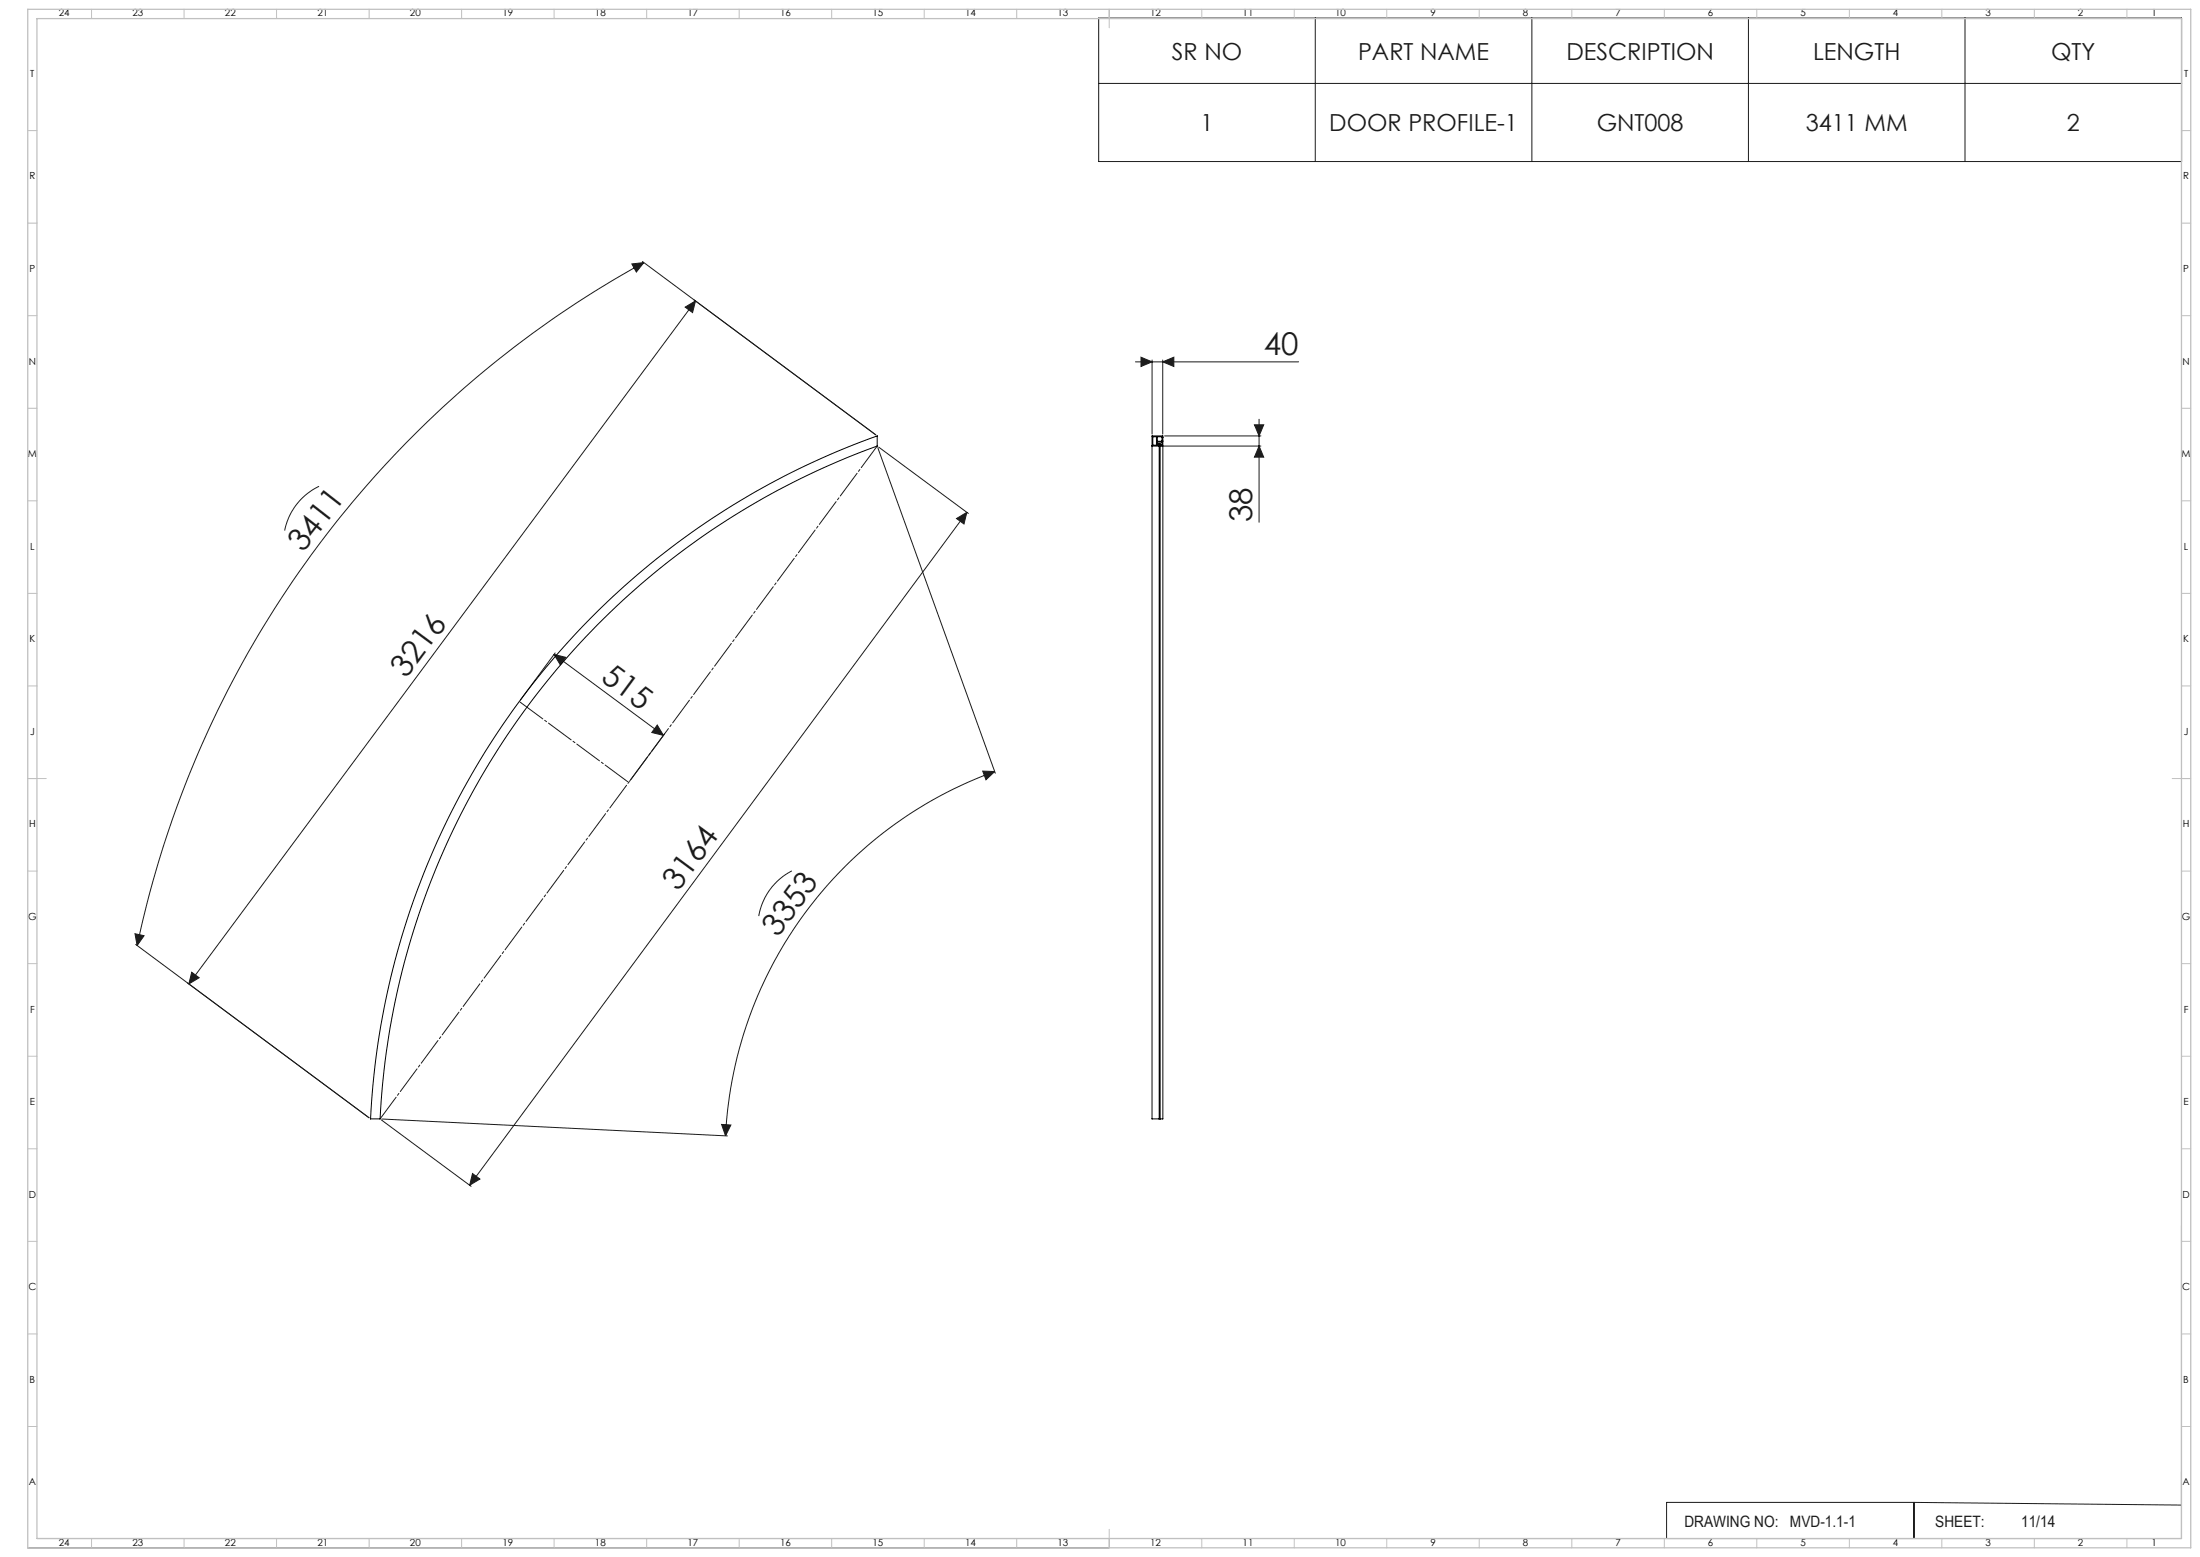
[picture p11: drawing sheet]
<svg xmlns="http://www.w3.org/2000/svg" width="1189mm" height="841mm" viewBox="0 0 1189 841" stroke-linecap="round" stroke-linejoin="round" font-family="sans-serif">
<g fill="none" stroke="#191924" stroke-width=".54">
<path d="M594 10h585v77h-585zM711 10v77M828 10v77M945 10v77M1062 10v77M594 45h585M341 143l7-1-4 5zM347 141l126 94M348 142a550 550 0 0 0-274 369M370 166l6-3-2 6zM376 163l-274 368M614 195h88"/>
<path d="M617 193l6 2-6 3zM623 194v40M628 195l6-2v5zM628 194v40M629 235h52M678 229h5l-3 6zM680 226v56M474 242l64 176M475 242l48 35M627 241h54M680 241l3 6h-5zM172 263a34 34 0 0 0-18 24"/>
<path d="M523 277l-269 363M517 280l6-3-2 6zM299 353l60 44M299 353l7 2-3 4zM300 353l-19 25M355 392l4 5-7-1zM359 396l-19 26M531 417h7l-5 4zM538 417a221 221 0 0 0-146 197M428 470a34 34 0 0 0-18 25M73 504l5 1-4 6zM73 510l126 94"/>
<path d="M104 525l4 3-6 3zM206 605l49 36M206 604l187 10M390 607l5 1-3 6zM255 634l4 3-5 3zM1179 662v169h-430M1034 812h-133v19M1034 812v19M1034 812l145 1M15 836h584M20 831h579M648 831h1"/>
</g>
<path d="M205 604l269-363" fill="none" stroke="#191924" stroke-width=".54" stroke-dasharray="15.2 1.3 1.3 1.3" stroke-dashoffset=".7"/>
<path d="M340 423l-59-44" fill="none" stroke="#191924" stroke-width=".54" stroke-dasharray="15.2 1.3 1.3 1.3" stroke-dashoffset="-.6"/>
<g fill="none" stroke="#c0c0c0" stroke-width=".54">
<path d="M49 5v5M99 5v5M149 5v5M199 5v5M249 5v5M299 5v5M349 5v5M399 5v5M449 5v5M499 5v5M549 5v5M599 5v10"/>
<path d="M649 5v5M699 5v5M749 5v5M799 5v5M849 5v5M899 5v5M949 5v5M999 5v5M1049 5v5M1099 5v5M1149 5v5M15 71h5"/>
<path d="M1179 71h5M15 121h5M1179 121h5M15 171h5M1179 171h5M15 221h5M1179 221h5M15 271h5M1179 271h5M15 321h5M1179 321h5M15 371h5"/>
<path d="M1179 371h5M15 421h10M1174 421h10M15 471h5M1179 471h5M15 521h5M1179 521h5M15 571h5M1179 571h5M15 621h5M1179 621h5M15 671h5"/>
<path d="M1179 671h5M15 721h5M1179 721h5M15 771h5M1179 771h5M49 831v5M99 831v5M149 831v5M199 831v5M249 831v5M299 831v5M349 831v5"/>
<path d="M399 831v5M449 831v5M499 831v5M549 831v5M599 826v10M649 831v5M699 831v5M749 831v5M799 831v5M849 831v5M899 831v5M949 831v5"/>
<path d="M999 831v5M1049 831v5M1099 831v5M1149 831v5"/>
</g>
<path d="M15 5h1169v831h-1169zM20 10h1159v821h-1159z" fill="none" stroke="#c0c0c0" stroke-width=".7"/>
<g fill="#191924">
<path d="M355 392l4 5-7-1zM299 353l7 2-3 4z"/>
<path d="M617 193l6 2-6 3zM628 195l6-2v5z"/>
<path d="M341 143l7-1-4 5zM73 504l5 1-4 6z"/>
<path d="M104 525l4 3-6 3zM370 166l6-3-2 6z"/>
<path d="M255 634l4 3-5 3zM517 280l6-3-2 6z"/>
<path d="M531 417h7l-5 4zM390 607l5 1-3 6z"/>
<path d="M680 241l3 6h-5zM678 229h5l-3 6z"/>
</g>
<g fill="none" stroke="#000" stroke-width=".54">
<path d="M623 236h.1M623 236v4M623 236h2M625 236h.1M625 236v4M626 240h.1M626 240h1M628 236h-3v2h3M628 236h.1M628 239h-2l-1 1h1M628 239h.1M628 236v2"/>
<path d="M628 238h.1M628 239v1M628 236v-1h-5v6M628 238v3M623 241v363M623 240h.1M623 240h2M625 240h.1M626 241l1-1v1M626 241h-3M626 241v363M626 241h.1"/>
<path d="M627 241h1M627 241v363M627 241h.1M627 240h.1M627 240h1M628 240h.1M628 241v363M321 332a413 413 0 0 1 153-97v6a408 408 0 0 0-269 363h-5a413 413 0 0 1 121-272zM205 604h.1M623 604h.1M623 604h3M626 604h1"/>
<path d="M627 604h1M628 604h.1"/>
</g>
<g font-size="16.9" fill="#191924">
<text x="683" y="192">40</text>
<text x="677" y="282" transform="rotate(-90 677 282)">38</text>
<text x="164" y="299" transform="rotate(-52 164 299)">3411</text>
<text x="220" y="367" transform="rotate(-53 220 367)">3216</text>
<text x="324" y="367" transform="rotate(36 324 367)">515</text>
<text x="366" y="482" transform="rotate(-54 366 482)">3164</text>
<text x="420" y="507" transform="rotate(-54 420 507)">3353</text>
</g>
<g font-size="12.7" fill="#191924">
<text x="633" y="32">SR NO</text>
<text x="734" y="32">PART NAME</text>
<text x="847" y="32">DESCRIPTION</text>
<text x="980" y="32">LENGTH</text>
<text x="1109" y="32">QTY</text>
<text x="649" y="71">1</text>
<text x="718" y="71">DOOR PROFILE-1</text>
<text x="863" y="71">GNT008</text>
<text x="976" y="71">3411 MM</text>
<text x="1117" y="71">2</text>
</g>
<g font-size="8.5" fill="#191924">
<text x="910" y="825">DRAWING NO:</text>
<text x="967" y="825">MVD-1.1-1</text>
<text x="1046" y="825">SHEET:</text>
<text x="1092" y="825">11/14</text>
</g>
<g font-size="5.3">
<text x="32" y="9">24</text>
<text x="72" y="9">23</text>
<text x="122" y="9">22</text>
<text x="172" y="9">21</text>
<text x="222" y="9">20</text>
<text x="272" y="9">19</text>
<text x="322" y="9">18</text>
<text x="372" y="9">17</text>
<text x="422" y="9">16</text>
<text x="472" y="9">15</text>
<text x="522" y="9">14</text>
<text x="572" y="9">13</text>
<text x="622" y="9">12</text>
<text x="672" y="9">11</text>
<text x="722" y="9">10</text>
<text x="773" y="9">9</text>
<text x="823" y="9">8</text>
<text x="873" y="9">7</text>
<text x="923" y="9">6</text>
<text x="973" y="9">5</text>
<text x="1023" y="9">4</text>
<text x="1073" y="9">3</text>
<text x="1123" y="9">2</text>
<text x="1163" y="9">1</text>
<text x="16" y="42">T</text>
<text x="1180" y="42">T</text>
<text x="16" y="97">R</text>
<text x="1180" y="97">R</text>
<text x="16" y="147">P</text>
<text x="1180" y="147">P</text>
<text x="16" y="197">N</text>
<text x="1180" y="197">N</text>
<text x="15" y="247">M</text>
<text x="1179" y="247">M</text>
<text x="16" y="297">L</text>
<text x="1180" y="297">L</text>
<text x="16" y="347">K</text>
<text x="1180" y="347">K</text>
<text x="16" y="397">J</text>
<text x="1180" y="397">J</text>
<text x="16" y="447">H</text>
<text x="1180" y="447">H</text>
<text x="15" y="497">G</text>
<text x="1179" y="497">G</text>
<text x="16" y="547">F</text>
<text x="1180" y="547">F</text>
<text x="16" y="597">E</text>
<text x="1180" y="597">E</text>
<text x="16" y="647">D</text>
<text x="1180" y="647">D</text>
<text x="15" y="697">C</text>
<text x="1179" y="697">C</text>
<text x="16" y="747">B</text>
<text x="1180" y="747">B</text>
<text x="16" y="802">A</text>
<text x="1180" y="802">A</text>
<text x="32" y="835">24</text>
<text x="72" y="835">23</text>
<text x="122" y="835">22</text>
<text x="172" y="835">21</text>
<text x="222" y="835">20</text>
<text x="272" y="835">19</text>
<text x="322" y="835">18</text>
<text x="372" y="835">17</text>
<text x="422" y="835">16</text>
<text x="472" y="835">15</text>
<text x="522" y="835">14</text>
<text x="572" y="835">13</text>
<text x="622" y="835">12</text>
<text x="672" y="835">11</text>
<text x="722" y="835">10</text>
<text x="773" y="835">9</text>
<text x="823" y="835">8</text>
<text x="873" y="835">7</text>
<text x="923" y="835">6</text>
<text x="973" y="835">5</text>
<text x="1023" y="835">4</text>
<text x="1073" y="835">3</text>
<text x="1123" y="835">2</text>
<text x="1163" y="835">1</text>
</g>
</svg>
